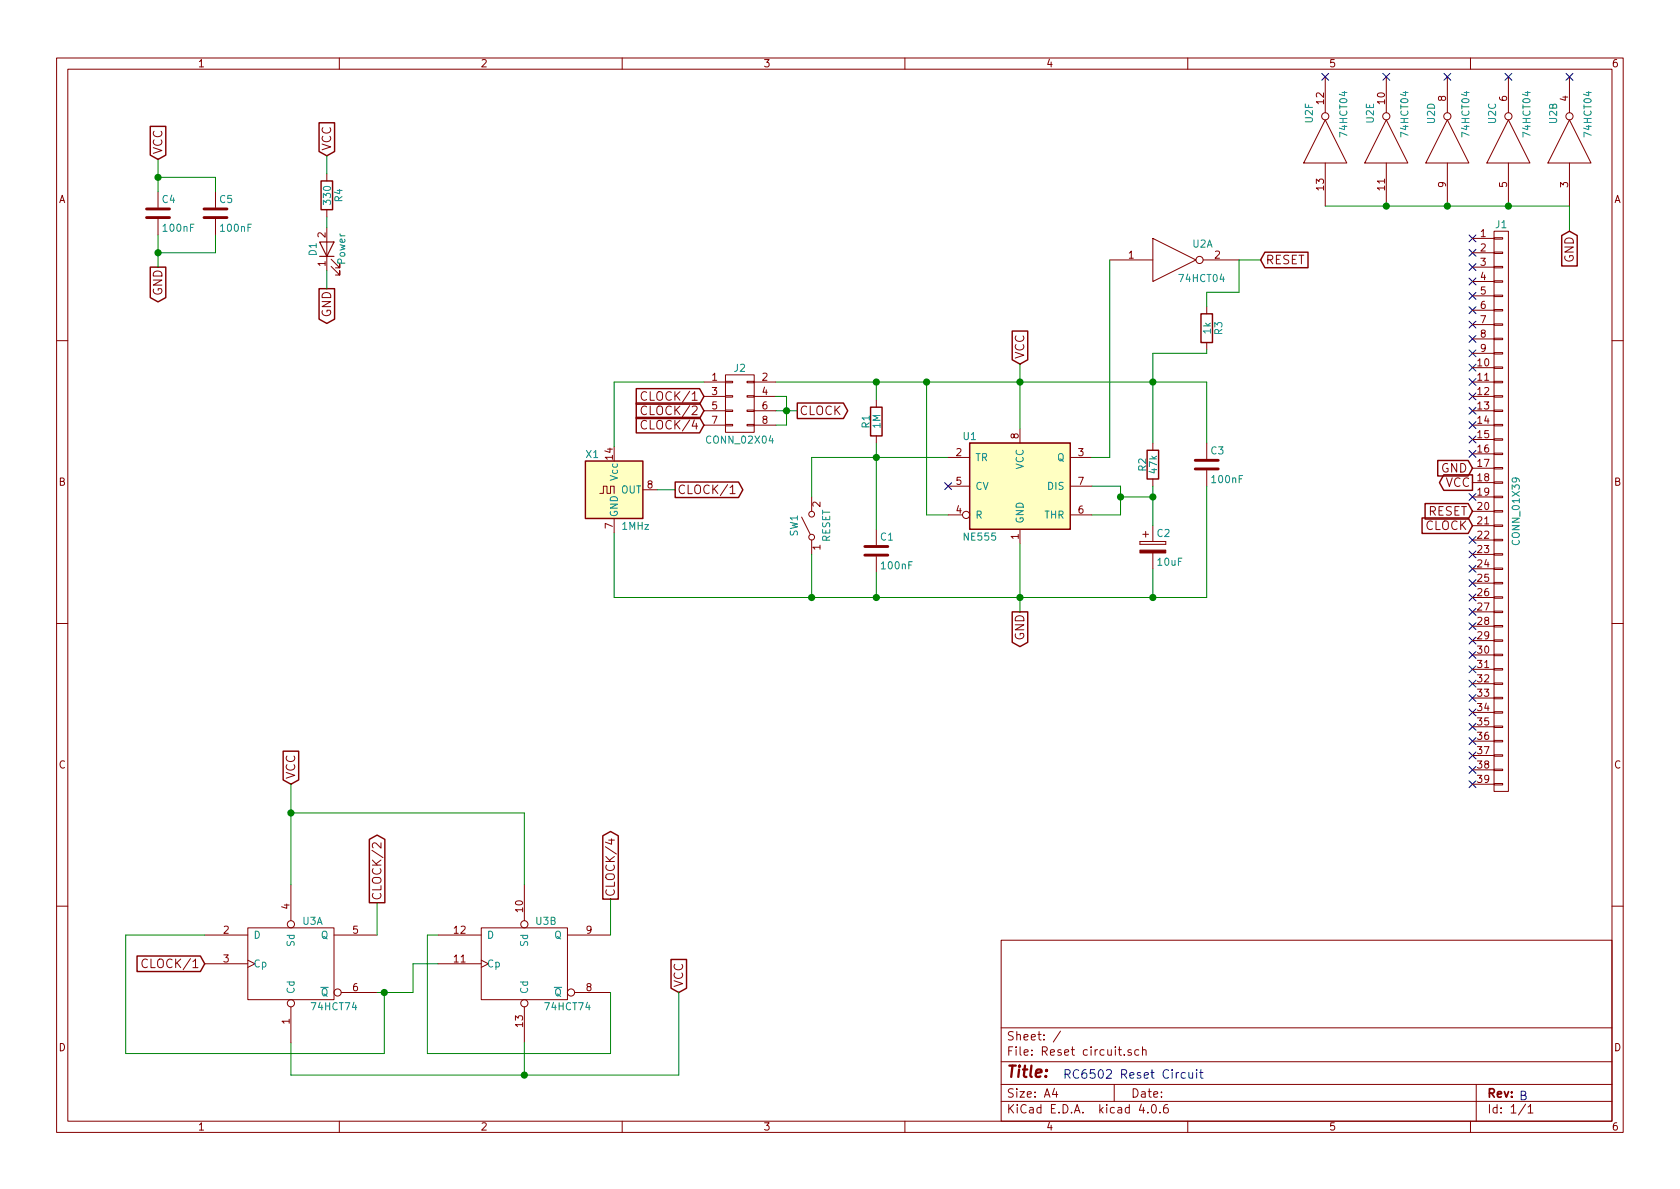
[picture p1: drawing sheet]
EESchema Schematic File Version 2
LIBS:power
LIBS:device
LIBS:transistors
LIBS:conn
LIBS:linear
LIBS:regul
LIBS:74xx
LIBS:cmos4000
LIBS:adc-dac
LIBS:memory
LIBS:xilinx
LIBS:microcontrollers
LIBS:dsp
LIBS:microchip
LIBS:analog_switches
LIBS:motorola
LIBS:texas
LIBS:intel
LIBS:audio
LIBS:interface
LIBS:digital-audio
LIBS:philips
LIBS:display
LIBS:cypress
LIBS:siliconi
LIBS:opto
LIBS:atmel
LIBS:contrib
LIBS:valves
LIBS:analog_devices
LIBS:switches
LIBS:Oscillators
LIBS:Reset circuit-cache
EELAYER 25 0
EELAYER END
$Descr A4 11693 8268
encoding utf-8
Sheet 1 1
Title ""
Date ""
Rev ""
Comp ""
Comment1 ""
Comment2 ""
Comment3 ""
Comment4 ""
$EndDescr
Text GLabel 10250 3250 0    60   Input ~ 0
GND
Text GLabel 10250 3350 0    60   Output ~ 0
VCC
Text GLabel 10250 3550 0    60   Input ~ 0
RESET
$Comp
L NE555 U1
U 1 1
P 7100 3375
F 0 "U1" H 6700 3725 50  0000 L CNN
F 1 "NE555" H 6700 3025 50  0000 L CNN
F 2 "Housings_DIP:DIP-8_W7.62mm" H 7100 3375 50  0001 C CNN
F 3 "" H 7100 3375 50  0001 C CNN
	1    7100 3375
	1    0    0    -1  
$EndComp
Text GLabel 7100 2525 1    60   Input ~ 0
VCC
Text GLabel 7100 4250 3    60   Output ~ 0
GND
$Comp
L R R1
U 1 1
P 6100 2925
F 0 "R1" V 6025 2925 50  0000 C CNN
F 1 "1M" V 6100 2925 50  0000 C CNN
F 2 "Resistors_THT:R_Axial_DIN0207_L6.3mm_D2.5mm_P10.16mm_Horizontal" V 6030 2925 50  0001 C CNN
F 3 "" H 6100 2925 50  0001 C CNN
	1    6100 2925
	1    0    0    -1  
$EndComp
$Comp
L C C1
U 1 1
P 6100 3825
F 0 "C1" H 6125 3925 50  0000 L CNN
F 1 "100nF" H 6125 3725 50  0000 L CNN
F 2 "Capacitors_THT:C_Disc_D4.7mm_W2.5mm_P5.00mm" H 6138 3675 50  0001 C CNN
F 3 "" H 6100 3825 50  0001 C CNN
	1    6100 3825
	1    0    0    -1  
$EndComp
$Comp
L C C3
U 1 1
P 8400 3225
F 0 "C3" H 8425 3325 50  0000 L CNN
F 1 "100nF" H 8425 3125 50  0000 L CNN
F 2 "Capacitors_THT:C_Disc_D4.7mm_W2.5mm_P5.00mm" H 8438 3075 50  0001 C CNN
F 3 "" H 8400 3225 50  0001 C CNN
	1    8400 3225
	1    0    0    -1  
$EndComp
$Comp
L R R2
U 1 1
P 8025 3225
F 0 "R2" V 7950 3225 50  0000 C CNN
F 1 "47k" V 8025 3225 50  0000 C CNN
F 2 "Resistors_THT:R_Axial_DIN0207_L6.3mm_D2.5mm_P10.16mm_Horizontal" V 7955 3225 50  0001 C CNN
F 3 "" H 8025 3225 50  0001 C CNN
	1    8025 3225
	1    0    0    -1  
$EndComp
$Comp
L CP C2
U 1 1
P 8025 3800
F 0 "C2" H 8050 3900 50  0000 L CNN
F 1 "10uF" H 8050 3700 50  0000 L CNN
F 2 "Capacitors_THT:CP_Radial_D4.0mm_P2.00mm" H 8063 3650 50  0001 C CNN
F 3 "" H 8025 3800 50  0001 C CNN
	1    8025 3800
	1    0    0    -1  
$EndComp
$Comp
L 74LS04 U2
U 1 1
P 8175 1800
F 0 "U2" H 8370 1915 50  0000 C CNN
F 1 "74HCT04" H 8365 1675 50  0000 C CNN
F 2 "Housings_DIP:DIP-14_W7.62mm" H 8175 1800 50  0001 C CNN
F 3 "" H 8175 1800 50  0001 C CNN
	1    8175 1800
	1    0    0    -1  
$EndComp
Text GLabel 8775 1800 2    60   Input ~ 0
RESET
$Comp
L SW_SPST SW1
U 1 1
P 5650 3650
F 0 "SW1" H 5650 3775 50  0000 C CNN
F 1 "RESET" H 5650 3550 50  0000 C CNN
F 2 "Buttons_Switches_THT:SW_PUSH_6mm" H 5650 3650 50  0001 C CNN
F 3 "" H 5650 3650 50  0001 C CNN
	1    5650 3650
	0    -1   -1   0   
$EndComp
NoConn ~ 6600 3375
NoConn ~ 10250 1650
NoConn ~ 10250 1750
NoConn ~ 10250 1850
NoConn ~ 10250 1950
NoConn ~ 10250 2050
NoConn ~ 10250 2150
NoConn ~ 10250 2250
NoConn ~ 10250 2350
NoConn ~ 10250 2450
NoConn ~ 10250 2550
NoConn ~ 10250 2650
NoConn ~ 10250 2750
NoConn ~ 10250 2850
NoConn ~ 10250 2950
NoConn ~ 10250 3050
NoConn ~ 10250 3150
NoConn ~ 10250 3450
NoConn ~ 10250 3750
NoConn ~ 10250 3850
NoConn ~ 10250 3950
NoConn ~ 10250 4050
NoConn ~ 10250 4150
NoConn ~ 10250 4250
NoConn ~ 10250 4350
NoConn ~ 10250 4450
NoConn ~ 10250 4550
NoConn ~ 10250 4650
NoConn ~ 10250 4750
NoConn ~ 10250 4850
NoConn ~ 10250 4950
NoConn ~ 10250 5050
NoConn ~ 10250 5150
NoConn ~ 10250 5250
NoConn ~ 10250 5350
NoConn ~ 10250 5450
$Comp
L R R3
U 1 1
P 8400 2275
F 0 "R3" V 8480 2275 50  0000 C CNN
F 1 "1k" V 8400 2275 50  0000 C CNN
F 2 "Resistors_THT:R_Axial_DIN0207_L6.3mm_D2.5mm_P10.16mm_Horizontal" V 8330 2275 50  0001 C CNN
F 3 "" H 8400 2275 50  0001 C CNN
	1    8400 2275
	1    0    0    -1  
$EndComp
$Comp
L ACO-xxxMHz X1
U 1 1
P 4275 3400
F 0 "X1" H 4075 3650 50  0000 L CNN
F 1 "1MHz" H 4325 3150 50  0000 L CNN
F 2 "Oscillators:Oscillator_DIP-14" H 4725 3050 50  0001 C CNN
F 3 "" H 4175 3400 50  0001 C CNN
	1    4275 3400
	1    0    0    -1  
$EndComp
Text GLabel 4700 3400 2    60   Output ~ 0
CLOCK/1
Text GLabel 10250 3650 0    60   Input ~ 0
CLOCK
$Comp
L CONN_01X39 J1
U 1 1
P 10450 3550
F 0 "J1" H 10450 5550 50  0000 C CNN
F 1 "CONN_01X39" V 10550 3550 50  0000 C CNN
F 2 "Pin_Headers:Pin_Header_Angled_1x39_Pitch2.54mm" H 10450 3550 50  0001 C CNN
F 3 "" H 10450 3550 50  0001 C CNN
	1    10450 3550
	1    0    0    -1  
$EndComp
Text GLabel 1100 1850 3    60   Output ~ 0
GND
Text GLabel 1100 1100 1    60   Input ~ 0
VCC
$Comp
L C C4
U 1 1
P 1100 1475
F 0 "C4" H 1125 1575 50  0000 L CNN
F 1 "100nF" H 1125 1375 50  0000 L CNN
F 2 "Capacitors_THT:C_Disc_D4.7mm_W2.5mm_P5.00mm" H 1138 1325 50  0001 C CNN
F 3 "" H 1100 1475 50  0001 C CNN
	1    1100 1475
	1    0    0    -1  
$EndComp
$Comp
L 74LS74 U3
U 1 1
P 2025 6700
F 0 "U3" H 2175 7000 50  0000 C CNN
F 1 "74HCT74" H 2325 6405 50  0000 C CNN
F 2 "Housings_DIP:DIP-14_W7.62mm_Socket" H 2025 6700 50  0001 C CNN
F 3 "" H 2025 6700 50  0001 C CNN
	1    2025 6700
	1    0    0    -1  
$EndComp
$Comp
L 74LS74 U3
U 2 1
P 3650 6700
F 0 "U3" H 3800 7000 50  0000 C CNN
F 1 "74HCT74" H 3950 6405 50  0000 C CNN
F 2 "Housings_DIP:DIP-14_W7.62mm_Socket" H 3650 6700 50  0001 C CNN
F 3 "" H 3650 6700 50  0001 C CNN
	2    3650 6700
	1    0    0    -1  
$EndComp
Text GLabel 5550 2850 2    60   Output ~ 0
CLOCK
Text GLabel 4900 2750 0    60   Input ~ 0
CLOCK/1
Text GLabel 1425 6700 0    60   Input ~ 0
CLOCK/1
Text GLabel 4900 2850 0    60   Input ~ 0
CLOCK/2
Text GLabel 4900 2950 0    60   Input ~ 0
CLOCK/4
Text GLabel 2625 6275 1    60   Output ~ 0
CLOCK/2
Text GLabel 4250 6250 1    60   Output ~ 0
CLOCK/4
Text GLabel 2025 5450 1    60   Input ~ 0
VCC
Text GLabel 4725 6900 1    60   Input ~ 0
VCC
$Comp
L C C5
U 1 1
P 1500 1475
F 0 "C5" H 1525 1575 50  0000 L CNN
F 1 "100nF" H 1525 1375 50  0000 L CNN
F 2 "Capacitors_THT:C_Disc_D4.7mm_W2.5mm_P5.00mm" H 1538 1325 50  0001 C CNN
F 3 "" H 1500 1475 50  0001 C CNN
	1    1500 1475
	1    0    0    -1  
$EndComp
$Comp
L CONN_02X04 J2
U 1 1
P 5150 2800
F 0 "J2" H 5150 3050 50  0000 C CNN
F 1 "CONN_02X04" H 5150 2550 50  0000 C CNN
F 2 "Pin_Headers:Pin_Header_Straight_2x04_Pitch2.54mm" H 5150 1600 50  0001 C CNN
F 3 "" H 5150 1600 50  0001 C CNN
	1    5150 2800
	1    0    0    -1  
$EndComp
$Comp
L LED D1
U 1 1
P 2275 1725
F 0 "D1" H 2275 1825 50  0000 C CNN
F 1 "Power" H 2275 1625 50  0000 C CNN
F 2 "LEDs:LED_D5.0mm" H 2275 1725 50  0001 C CNN
F 3 "" H 2275 1725 50  0001 C CNN
	1    2275 1725
	0    -1   -1   0   
$EndComp
Wire Wire Line
	7100 2525 7100 2975
Wire Wire Line
	7100 3775 7100 4250
Wire Wire Line
	6100 2775 6100 2650
Connection ~ 7100 2650
Wire Wire Line
	5650 3175 6600 3175
Wire Wire Line
	6100 4150 6100 3975
Connection ~ 7100 4150
Connection ~ 6100 3175
Wire Wire Line
	6100 3075 6100 3675
Connection ~ 6100 4150
Wire Wire Line
	6600 3575 6450 3575
Wire Wire Line
	6450 2650 6450 3575
Connection ~ 6450 2650
Wire Wire Line
	8400 2650 8400 3075
Wire Wire Line
	8400 4150 8400 3375
Wire Wire Line
	8025 2450 8025 3075
Connection ~ 8025 2650
Wire Wire Line
	8025 4150 8025 3950
Connection ~ 8025 4150
Wire Wire Line
	8025 3375 8025 3650
Wire Wire Line
	7600 3375 7800 3375
Wire Wire Line
	4275 4150 8400 4150
Wire Wire Line
	7800 3375 7800 3575
Wire Wire Line
	7800 3450 8025 3450
Connection ~ 8025 3450
Wire Wire Line
	7800 3575 7600 3575
Connection ~ 7800 3450
Wire Wire Line
	7725 3175 7600 3175
Wire Wire Line
	7725 1800 7725 3175
Wire Wire Line
	5650 3175 5650 3450
Wire Wire Line
	5650 3850 5650 4150
Wire Wire Line
	8400 2025 8625 2025
Wire Wire Line
	8400 2025 8400 2125
Wire Wire Line
	8400 2450 8025 2450
Wire Wire Line
	8400 2425 8400 2450
Wire Wire Line
	8625 2025 8625 1800
Wire Wire Line
	8625 1800 8775 1800
Wire Wire Line
	4275 3700 4275 4150
Connection ~ 5650 4150
Connection ~ 6100 2650
Wire Wire Line
	5400 2650 8400 2650
Wire Wire Line
	4275 2650 4275 3100
Wire Wire Line
	1100 1100 1100 1325
Wire Wire Line
	1100 1625 1100 1850
Wire Wire Line
	5400 2850 5550 2850
Wire Wire Line
	5475 2950 5400 2950
Wire Wire Line
	5475 2750 5475 2950
Connection ~ 5475 2850
Wire Wire Line
	5400 2750 5475 2750
Wire Wire Line
	2625 6500 2625 6275
Wire Wire Line
	4250 6250 4250 6500
Wire Wire Line
	2625 6900 2875 6900
Wire Wire Line
	2875 6900 2875 6700
Wire Wire Line
	2875 6700 3050 6700
Wire Wire Line
	1425 6500 875  6500
Wire Wire Line
	875  6500 875  7325
Wire Wire Line
	875  7325 2675 7325
Wire Wire Line
	2675 7325 2675 6900
Connection ~ 2675 6900
Wire Wire Line
	3050 6500 2975 6500
Wire Wire Line
	2975 6500 2975 7325
Wire Wire Line
	2975 7325 4250 7325
Wire Wire Line
	4250 7325 4250 6900
Wire Wire Line
	2025 5450 2025 6150
Connection ~ 2025 5650
Wire Wire Line
	3650 7250 3650 7475
Wire Wire Line
	2025 7250 2025 7475
Wire Wire Line
	3650 6150 3650 5650
Wire Wire Line
	3650 5650 2025 5650
Wire Wire Line
	2025 7475 4725 7475
Wire Wire Line
	4725 7475 4725 6900
Connection ~ 3650 7475
Wire Wire Line
	1100 1225 1500 1225
Wire Wire Line
	1500 1225 1500 1325
Connection ~ 1100 1225
Wire Wire Line
	1500 1625 1500 1750
Wire Wire Line
	1500 1750 1100 1750
Connection ~ 1100 1750
Wire Wire Line
	4575 3400 4700 3400
Wire Wire Line
	4900 2650 4275 2650
$Comp
L R R4
U 1 1
P 2275 1350
F 0 "R4" V 2355 1350 50  0000 C CNN
F 1 "330" V 2275 1350 50  0000 C CNN
F 2 "Resistors_THT:R_Axial_DIN0207_L6.3mm_D2.5mm_P10.16mm_Horizontal" V 2205 1350 50  0001 C CNN
F 3 "" H 2275 1350 50  0001 C CNN
	1    2275 1350
	1    0    0    -1  
$EndComp
Text GLabel 2275 1075 1    60   Input ~ 0
VCC
Text GLabel 2275 2000 3    60   Output ~ 0
GND
Wire Wire Line
	2275 1075 2275 1200
Wire Wire Line
	2275 1500 2275 1575
Wire Wire Line
	2275 1875 2275 2000
$Comp
L 74LS04 U2
U 2 1
P 10925 975
F 0 "U2" H 11120 1090 50  0000 C CNN
F 1 "74HCT04" H 11115 850 50  0000 C CNN
F 2 "Housings_DIP:DIP-14_W7.62mm" H 10925 975 50  0001 C CNN
F 3 "" H 10925 975 50  0001 C CNN
	2    10925 975 
	0    -1   -1   0   
$EndComp
$Comp
L 74LS04 U2
U 3 1
P 10500 975
F 0 "U2" H 10695 1090 50  0000 C CNN
F 1 "74HCT04" H 10690 850 50  0000 C CNN
F 2 "Housings_DIP:DIP-14_W7.62mm" H 10500 975 50  0001 C CNN
F 3 "" H 10500 975 50  0001 C CNN
	3    10500 975 
	0    -1   -1   0   
$EndComp
$Comp
L 74LS04 U2
U 4 1
P 10075 975
F 0 "U2" H 10270 1090 50  0000 C CNN
F 1 "74HCT04" H 10265 850 50  0000 C CNN
F 2 "Housings_DIP:DIP-14_W7.62mm" H 10075 975 50  0001 C CNN
F 3 "" H 10075 975 50  0001 C CNN
	4    10075 975 
	0    -1   -1   0   
$EndComp
$Comp
L 74LS04 U2
U 5 1
P 9650 975
F 0 "U2" H 9845 1090 50  0000 C CNN
F 1 "74HCT04" H 9840 850 50  0000 C CNN
F 2 "Housings_DIP:DIP-14_W7.62mm" H 9650 975 50  0001 C CNN
F 3 "" H 9650 975 50  0001 C CNN
	5    9650 975 
	0    -1   -1   0   
$EndComp
$Comp
L 74LS04 U2
U 6 1
P 9225 975
F 0 "U2" H 9420 1090 50  0000 C CNN
F 1 "74HCT04" H 9415 850 50  0000 C CNN
F 2 "Housings_DIP:DIP-14_W7.62mm" H 9225 975 50  0001 C CNN
F 3 "" H 9225 975 50  0001 C CNN
	6    9225 975 
	0    -1   -1   0   
$EndComp
Wire Wire Line
	9225 1425 10925 1425
Connection ~ 9650 1425
Connection ~ 10075 1425
Connection ~ 10500 1425
NoConn ~ 10925 525 
NoConn ~ 10500 525 
NoConn ~ 10075 525 
NoConn ~ 9650 525 
NoConn ~ 9225 525 
Wire Wire Line
	10925 1425 10925 1600
Text GLabel 10925 1600 3    60   Input ~ 0
GND
Text Notes 7400 7500 0    60   ~ 0
RC6502 Reset Circuit
Text Notes 10575 7650 0    60   ~ 0
B
$EndSCHEMATC
